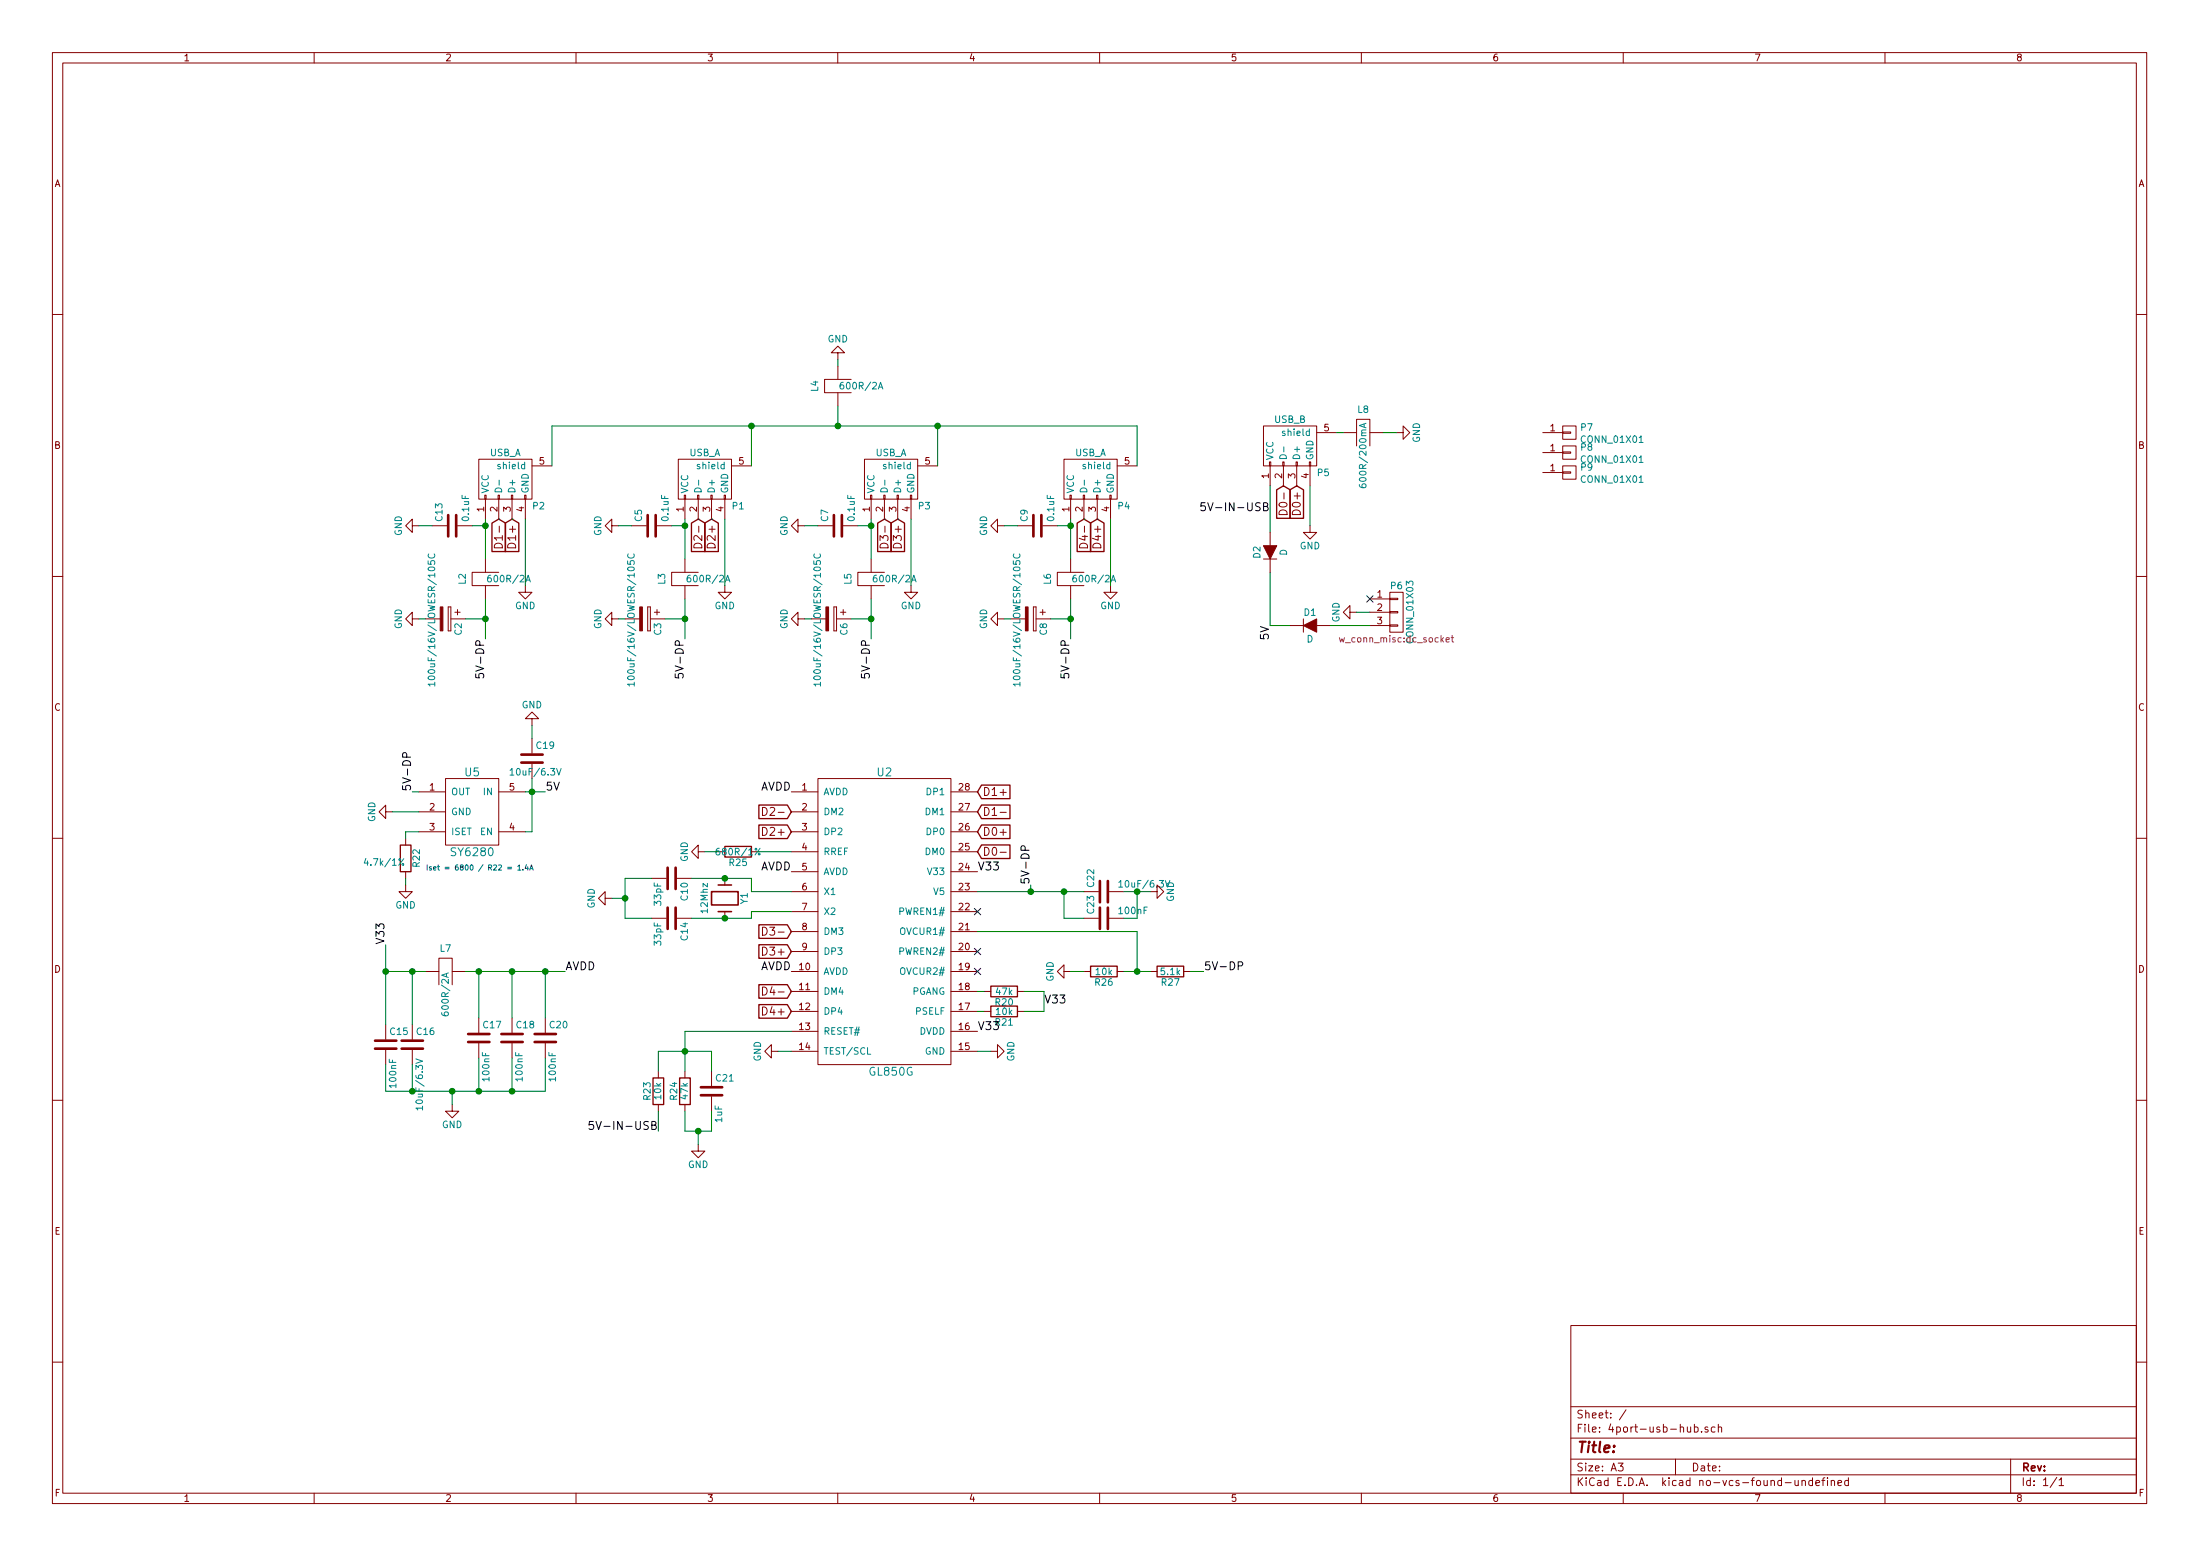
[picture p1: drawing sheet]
EESchema Schematic File Version 2
LIBS:4port-usb-hub-rescue
LIBS:74xgxx
LIBS:ac-dc
LIBS:actel
LIBS:Altera
LIBS:analog_devices
LIBS:brooktre
LIBS:cmos_ieee
LIBS:dc-dc
LIBS:diode
LIBS:elec-unifil
LIBS:ESD_Protection
LIBS:ftdi
LIBS:gennum
LIBS:graphic
LIBS:hc11
LIBS:ir
LIBS:Lattice
LIBS:logo
LIBS:maxim
LIBS:microchip_dspic33dsc
LIBS:microchip_pic10mcu
LIBS:microchip_pic12mcu
LIBS:microchip_pic16mcu
LIBS:microchip_pic18mcu
LIBS:microchip_pic32mcu
LIBS:motor_drivers
LIBS:msp430
LIBS:nordicsemi
LIBS:nxp_armmcu
LIBS:onsemi
LIBS:Oscillators
LIBS:powerint
LIBS:Power_Management
LIBS:pspice
LIBS:references
LIBS:relays
LIBS:rfcom
LIBS:sensors
LIBS:silabs
LIBS:stm8
LIBS:stm32
LIBS:supertex
LIBS:switches
LIBS:transf
LIBS:ttl_ieee
LIBS:video
LIBS:Xicor
LIBS:Zilog
LIBS:power
LIBS:device
LIBS:transistors
LIBS:conn
LIBS:linear
LIBS:regul
LIBS:74xx
LIBS:cmos4000
LIBS:adc-dac
LIBS:memory
LIBS:xilinx
LIBS:microcontrollers
LIBS:dsp
LIBS:microchip
LIBS:analog_switches
LIBS:motorola
LIBS:texas
LIBS:intel
LIBS:audio
LIBS:interface
LIBS:digital-audio
LIBS:philips
LIBS:display
LIBS:cypress
LIBS:siliconi
LIBS:opto
LIBS:atmel
LIBS:contrib
LIBS:valves
LIBS:pirinel-alpha-cache
LIBS:pirinel-alpha-rescue
LIBS:4port-usb-hub-cache
EELAYER 25 0
EELAYER END
$Descr A3 16535 11693
encoding utf-8
Sheet 1 1
Title ""
Date ""
Rev ""
Comp ""
Comment1 ""
Comment2 ""
Comment3 ""
Comment4 ""
$EndDescr
$Comp
L USB_A-RESCUE-4port-usb-hub P2
U 1 1
P 3850 3600
F 0 "P2" H 4050 3400 50  0000 C CNN
F 1 "USB_A" H 3800 3800 50  0000 C CNN
F 2 "Connect:USB_A_Vertical" V 3800 3500 50  0001 C CNN
F 3 "" V 3800 3500 50  0000 C CNN
	1    3850 3600
	1    0    0    -1  
$EndComp
Text GLabel 3850 3900 3    60   Input ~ 0
D1+
Text GLabel 3750 3900 3    60   Input ~ 0
D1-
$Comp
L GND #PWR6
U 1 1
P 3950 4400
F 0 "#PWR6" H 3950 4150 50  0001 C CNN
F 1 "GND" H 3950 4250 50  0000 C CNN
F 2 "" H 3950 4400 50  0000 C CNN
F 3 "" H 3950 4400 50  0000 C CNN
	1    3950 4400
	1    0    0    -1  
$EndComp
$Comp
L GND #PWR4
U 1 1
P 3150 4650
F 0 "#PWR4" H 3150 4400 50  0001 C CNN
F 1 "GND" H 3150 4500 50  0000 C CNN
F 2 "" H 3150 4650 50  0000 C CNN
F 3 "" H 3150 4650 50  0000 C CNN
	1    3150 4650
	0    1    1    0   
$EndComp
$Comp
L GND #PWR17
U 1 1
P 6300 2700
F 0 "#PWR17" H 6300 2450 50  0001 C CNN
F 1 "GND" H 6300 2550 50  0000 C CNN
F 2 "" H 6300 2700 50  0000 C CNN
F 3 "" H 6300 2700 50  0000 C CNN
	1    6300 2700
	-1   0    0    1   
$EndComp
$Comp
L Inductor-FerriteBead_EN60617_04-03-10_Date20121108-RESCUE-pirinel-alpha L2
U 1 1
P 3650 4350
AR Path="/5727C0F7" Ref="L2"  Part="1" 
AR Path="/5720316C/5727C0F7" Ref="L2"  Part="1" 
F 0 "L2" H 3650 4525 50  0000 C CNN
F 1 "600R/2A" V 3675 4175 50  0000 C BNN
F 2 "Resistors_SMD:R_0805_HandSoldering" H 3650 4350 50  0001 C CNN
F 3 "" H 3650 4350 50  0000 C CNN
	1    3650 4350
	0    -1   -1   0   
$EndComp
$Comp
L C-RESCUE-4port-usb-hub C13
U 1 1
P 3400 3950
F 0 "C13" H 3425 4050 50  0000 L CNN
F 1 "0.1uF" H 3425 3850 50  0000 L CNN
F 2 "Capacitors_SMD:C_0603_HandSoldering" H 3438 3800 50  0001 C CNN
F 3 "" H 3400 3950 50  0000 C CNN
	1    3400 3950
	0    -1   -1   0   
$EndComp
$Comp
L GND #PWR3
U 1 1
P 3150 3950
F 0 "#PWR3" H 3150 3700 50  0001 C CNN
F 1 "GND" H 3150 3800 50  0000 C CNN
F 2 "" H 3150 3950 50  0000 C CNN
F 3 "" H 3150 3950 50  0000 C CNN
	1    3150 3950
	0    1    1    0   
$EndComp
$Comp
L Inductor-FerriteBead_EN60617_04-03-10_Date20121108-RESCUE-pirinel-alpha L4
U 1 1
P 6300 2900
AR Path="/5727D164" Ref="L4"  Part="1" 
AR Path="/5720316C/5727D164" Ref="L4"  Part="1" 
F 0 "L4" H 6300 3075 50  0000 C CNN
F 1 "600R/2A" V 6325 2725 50  0000 C BNN
F 2 "Resistors_SMD:R_0805_HandSoldering" H 6300 2900 50  0001 C CNN
F 3 "" H 6300 2900 50  0000 C CNN
	1    6300 2900
	0    -1   -1   0   
$EndComp
$Comp
L CP C2
U 1 1
P 3350 4650
F 0 "C2" H 3375 4750 50  0000 L CNN
F 1 "100uF/16V/LOWESR/105C" H 2850 4550 50  0000 L CNN
F 2 "Capacitors_ThroughHole:C_Radial_D6.3_L11.2_P2.5" H 3388 4500 50  0001 C CNN
F 3 "" H 3350 4650 50  0000 C CNN
	1    3350 4650
	0    1    1    0   
$EndComp
$Comp
L USB_A-RESCUE-4port-usb-hub P1
U 1 1
P 5350 3600
F 0 "P1" H 5550 3400 50  0000 C CNN
F 1 "USB_A" H 5300 3800 50  0000 C CNN
F 2 "Connect:USB_A_Vertical" V 5300 3500 50  0001 C CNN
F 3 "" V 5300 3500 50  0000 C CNN
	1    5350 3600
	1    0    0    -1  
$EndComp
Text GLabel 5350 3900 3    60   Input ~ 0
D2+
Text GLabel 5250 3900 3    60   Input ~ 0
D2-
$Comp
L GND #PWR13
U 1 1
P 5450 4400
F 0 "#PWR13" H 5450 4150 50  0001 C CNN
F 1 "GND" H 5450 4250 50  0000 C CNN
F 2 "" H 5450 4400 50  0000 C CNN
F 3 "" H 5450 4400 50  0000 C CNN
	1    5450 4400
	1    0    0    -1  
$EndComp
$Comp
L GND #PWR10
U 1 1
P 4650 4650
F 0 "#PWR10" H 4650 4400 50  0001 C CNN
F 1 "GND" H 4650 4500 50  0000 C CNN
F 2 "" H 4650 4650 50  0000 C CNN
F 3 "" H 4650 4650 50  0000 C CNN
	1    4650 4650
	0    1    1    0   
$EndComp
$Comp
L Inductor-FerriteBead_EN60617_04-03-10_Date20121108-RESCUE-pirinel-alpha L3
U 1 1
P 5150 4350
F 0 "L3" H 5150 4525 50  0000 C CNN
F 1 "600R/2A" V 5175 4175 50  0000 C BNN
F 2 "Resistors_SMD:R_0805_HandSoldering" H 5150 4350 50  0001 C CNN
F 3 "" H 5150 4350 50  0000 C CNN
	1    5150 4350
	0    -1   -1   0   
$EndComp
$Comp
L C-RESCUE-4port-usb-hub C5
U 1 1
P 4900 3950
F 0 "C5" H 4925 4050 50  0000 L CNN
F 1 "0.1uF" H 4925 3850 50  0000 L CNN
F 2 "Capacitors_SMD:C_0603_HandSoldering" H 4938 3800 50  0001 C CNN
F 3 "" H 4900 3950 50  0000 C CNN
	1    4900 3950
	0    -1   -1   0   
$EndComp
$Comp
L GND #PWR9
U 1 1
P 4650 3950
F 0 "#PWR9" H 4650 3700 50  0001 C CNN
F 1 "GND" H 4650 3800 50  0000 C CNN
F 2 "" H 4650 3950 50  0000 C CNN
F 3 "" H 4650 3950 50  0000 C CNN
	1    4650 3950
	0    1    1    0   
$EndComp
$Comp
L CP C3
U 1 1
P 4850 4650
F 0 "C3" H 4875 4750 50  0000 L CNN
F 1 "100uF/16V/LOWESR/105C" H 4350 4550 50  0000 L CNN
F 2 "Capacitors_ThroughHole:C_Radial_D6.3_L11.2_P2.5" H 4888 4500 50  0001 C CNN
F 3 "" H 4850 4650 50  0000 C CNN
	1    4850 4650
	0    1    1    0   
$EndComp
$Comp
L USB_A-RESCUE-4port-usb-hub P3
U 1 1
P 6750 3600
F 0 "P3" H 6950 3400 50  0000 C CNN
F 1 "USB_A" H 6700 3800 50  0000 C CNN
F 2 "Connect:USB_A_Vertical" V 6700 3500 50  0001 C CNN
F 3 "" V 6700 3500 50  0000 C CNN
	1    6750 3600
	1    0    0    -1  
$EndComp
Text GLabel 6750 3900 3    60   Input ~ 0
D3+
Text GLabel 6650 3900 3    60   Input ~ 0
D3-
$Comp
L GND #PWR18
U 1 1
P 6850 4400
F 0 "#PWR18" H 6850 4150 50  0001 C CNN
F 1 "GND" H 6850 4250 50  0000 C CNN
F 2 "" H 6850 4400 50  0000 C CNN
F 3 "" H 6850 4400 50  0000 C CNN
	1    6850 4400
	1    0    0    -1  
$EndComp
$Comp
L GND #PWR16
U 1 1
P 6050 4650
F 0 "#PWR16" H 6050 4400 50  0001 C CNN
F 1 "GND" H 6050 4500 50  0000 C CNN
F 2 "" H 6050 4650 50  0000 C CNN
F 3 "" H 6050 4650 50  0000 C CNN
	1    6050 4650
	0    1    1    0   
$EndComp
$Comp
L Inductor-FerriteBead_EN60617_04-03-10_Date20121108-RESCUE-pirinel-alpha L5
U 1 1
P 6550 4350
F 0 "L5" H 6550 4525 50  0000 C CNN
F 1 "600R/2A" V 6575 4175 50  0000 C BNN
F 2 "Resistors_SMD:R_0805_HandSoldering" H 6550 4350 50  0001 C CNN
F 3 "" H 6550 4350 50  0000 C CNN
	1    6550 4350
	0    -1   -1   0   
$EndComp
$Comp
L C-RESCUE-4port-usb-hub C7
U 1 1
P 6300 3950
F 0 "C7" H 6325 4050 50  0000 L CNN
F 1 "0.1uF" H 6325 3850 50  0000 L CNN
F 2 "Capacitors_SMD:C_0603_HandSoldering" H 6338 3800 50  0001 C CNN
F 3 "" H 6300 3950 50  0000 C CNN
	1    6300 3950
	0    -1   -1   0   
$EndComp
$Comp
L GND #PWR15
U 1 1
P 6050 3950
F 0 "#PWR15" H 6050 3700 50  0001 C CNN
F 1 "GND" H 6050 3800 50  0000 C CNN
F 2 "" H 6050 3950 50  0000 C CNN
F 3 "" H 6050 3950 50  0000 C CNN
	1    6050 3950
	0    1    1    0   
$EndComp
$Comp
L CP C6
U 1 1
P 6250 4650
F 0 "C6" H 6275 4750 50  0000 L CNN
F 1 "100uF/16V/LOWESR/105C" H 5750 4550 50  0000 L CNN
F 2 "Capacitors_ThroughHole:C_Radial_D6.3_L11.2_P2.5" H 6288 4500 50  0001 C CNN
F 3 "" H 6250 4650 50  0000 C CNN
	1    6250 4650
	0    1    1    0   
$EndComp
$Comp
L USB_A-RESCUE-4port-usb-hub P4
U 1 1
P 8250 3600
F 0 "P4" H 8450 3400 50  0000 C CNN
F 1 "USB_A" H 8200 3800 50  0000 C CNN
F 2 "Connect:USB_A_Vertical" V 8200 3500 50  0001 C CNN
F 3 "" V 8200 3500 50  0000 C CNN
	1    8250 3600
	1    0    0    -1  
$EndComp
Text GLabel 8250 3900 3    60   Input ~ 0
D4+
Text GLabel 8150 3900 3    60   Input ~ 0
D4-
$Comp
L GND #PWR23
U 1 1
P 8350 4400
F 0 "#PWR23" H 8350 4150 50  0001 C CNN
F 1 "GND" H 8350 4250 50  0000 C CNN
F 2 "" H 8350 4400 50  0000 C CNN
F 3 "" H 8350 4400 50  0000 C CNN
	1    8350 4400
	1    0    0    -1  
$EndComp
$Comp
L GND #PWR21
U 1 1
P 7550 4650
F 0 "#PWR21" H 7550 4400 50  0001 C CNN
F 1 "GND" H 7550 4500 50  0000 C CNN
F 2 "" H 7550 4650 50  0000 C CNN
F 3 "" H 7550 4650 50  0000 C CNN
	1    7550 4650
	0    1    1    0   
$EndComp
$Comp
L Inductor-FerriteBead_EN60617_04-03-10_Date20121108-RESCUE-pirinel-alpha L6
U 1 1
P 8050 4350
F 0 "L6" H 8050 4525 50  0000 C CNN
F 1 "600R/2A" V 8075 4175 50  0000 C BNN
F 2 "Resistors_SMD:R_0805_HandSoldering" H 8050 4350 50  0001 C CNN
F 3 "" H 8050 4350 50  0000 C CNN
	1    8050 4350
	0    -1   -1   0   
$EndComp
$Comp
L C-RESCUE-4port-usb-hub C9
U 1 1
P 7800 3950
F 0 "C9" H 7825 4050 50  0000 L CNN
F 1 "0.1uF" H 7825 3850 50  0000 L CNN
F 2 "Capacitors_SMD:C_0603_HandSoldering" H 7838 3800 50  0001 C CNN
F 3 "" H 7800 3950 50  0000 C CNN
	1    7800 3950
	0    -1   -1   0   
$EndComp
$Comp
L GND #PWR20
U 1 1
P 7550 3950
F 0 "#PWR20" H 7550 3700 50  0001 C CNN
F 1 "GND" H 7550 3800 50  0000 C CNN
F 2 "" H 7550 3950 50  0000 C CNN
F 3 "" H 7550 3950 50  0000 C CNN
	1    7550 3950
	0    1    1    0   
$EndComp
$Comp
L CP C8
U 1 1
P 7750 4650
F 0 "C8" H 7775 4750 50  0000 L CNN
F 1 "100uF/16V/LOWESR/105C" H 7250 4550 50  0000 L CNN
F 2 "Capacitors_ThroughHole:C_Radial_D6.3_L11.2_P2.5" H 7788 4500 50  0001 C CNN
F 3 "" H 7750 4650 50  0000 C CNN
	1    7750 4650
	0    1    1    0   
$EndComp
$Comp
L GL850G U2
U 1 1
P 6650 6900
F 0 "U2" H 6650 8000 60  0000 C CNN
F 1 "GL850G" H 6700 5750 60  0000 C CNN
F 2 "Housings_SSOP:SSOP-28_5.3x10.2mm_Pitch0.65mm" H 6800 6000 60  0001 C CNN
F 3 "" H 6800 6000 60  0001 C CNN
	1    6650 6900
	1    0    0    -1  
$EndComp
Text GLabel 7350 5950 2    60   Input ~ 0
D1+
Text GLabel 7350 6100 2    60   Input ~ 0
D1-
Text GLabel 5950 6250 0    60   Input ~ 0
D2+
Text GLabel 5950 6100 0    60   Input ~ 0
D2-
Text GLabel 5950 7000 0    60   Input ~ 0
D3-
Text GLabel 5950 7150 0    60   Input ~ 0
D3+
Text GLabel 5950 7450 0    60   Input ~ 0
D4-
Text GLabel 5950 7600 0    60   Input ~ 0
D4+
$Comp
L GND #PWR14
U 1 1
P 5850 7900
F 0 "#PWR14" H 5850 7650 50  0001 C CNN
F 1 "GND" H 5850 7750 50  0000 C CNN
F 2 "" H 5850 7900 50  0000 C CNN
F 3 "" H 5850 7900 50  0000 C CNN
	1    5850 7900
	0    1    1    0   
$EndComp
$Comp
L GND #PWR19
U 1 1
P 7450 7900
F 0 "#PWR19" H 7450 7650 50  0001 C CNN
F 1 "GND" H 7450 7750 50  0000 C CNN
F 2 "" H 7450 7900 50  0000 C CNN
F 3 "" H 7450 7900 50  0000 C CNN
	1    7450 7900
	0    -1   -1   0   
$EndComp
NoConn ~ 7350 6850
NoConn ~ 7350 7150
NoConn ~ 7350 7300
$Comp
L Crystal Y1
U 1 1
P 5450 6750
F 0 "Y1" H 5450 6900 50  0000 C CNN
F 1 "12Mhz" H 5450 6600 50  0000 C CNN
F 2 "Crystals:Crystal_HC49-SD_SMD" H 5450 6750 50  0001 C CNN
F 3 "" H 5450 6750 50  0000 C CNN
	1    5450 6750
	0    1    1    0   
$EndComp
$Comp
L C-RESCUE-4port-usb-hub C10
U 1 1
P 5050 6600
F 0 "C10" H 5075 6700 50  0000 L CNN
F 1 "33pF" H 5075 6500 50  0000 L CNN
F 2 "Capacitors_SMD:C_0603_HandSoldering" H 5088 6450 50  0001 C CNN
F 3 "" H 5050 6600 50  0000 C CNN
	1    5050 6600
	0    1    1    0   
$EndComp
$Comp
L C-RESCUE-4port-usb-hub C14
U 1 1
P 5050 6900
F 0 "C14" H 5075 7000 50  0000 L CNN
F 1 "33pF" H 5075 6800 50  0000 L CNN
F 2 "Capacitors_SMD:C_0603_HandSoldering" H 5088 6750 50  0001 C CNN
F 3 "" H 5050 6900 50  0000 C CNN
	1    5050 6900
	0    1    1    0   
$EndComp
$Comp
L GND #PWR8
U 1 1
P 4600 6750
F 0 "#PWR8" H 4600 6500 50  0001 C CNN
F 1 "GND" H 4600 6600 50  0000 C CNN
F 2 "" H 4600 6750 50  0000 C CNN
F 3 "" H 4600 6750 50  0000 C CNN
	1    4600 6750
	0    1    1    0   
$EndComp
$Comp
L R-RESCUE-4port-usb-hub R20
U 1 1
P 7550 7450
F 0 "R20" V 7630 7450 50  0000 C CNN
F 1 "47k" V 7550 7450 50  0000 C CNN
F 2 "Resistors_SMD:R_0603_HandSoldering" V 7480 7450 50  0001 C CNN
F 3 "" H 7550 7450 50  0000 C CNN
	1    7550 7450
	0    1    1    0   
$EndComp
$Comp
L R-RESCUE-4port-usb-hub R21
U 1 1
P 7550 7600
F 0 "R21" V 7630 7600 50  0000 C CNN
F 1 "10k" V 7550 7600 50  0000 C CNN
F 2 "Resistors_SMD:R_0603_HandSoldering" V 7480 7600 50  0001 C CNN
F 3 "" H 7550 7600 50  0000 C CNN
	1    7550 7600
	0    1    1    0   
$EndComp
Text Label 7350 6550 0    60   ~ 0
V33
Text Label 7850 7550 0    60   ~ 0
V33
$Comp
L C-RESCUE-4port-usb-hub C22
U 1 1
P 8300 6700
F 0 "C22" H 8325 6800 50  0000 L CNN
F 1 "10uF/6.3V" V 8325 6600 50  0000 R TNN
F 2 "Capacitors_SMD:C_0603_HandSoldering" H 8338 6550 50  0001 C CNN
F 3 "" H 8300 6700 50  0000 C CNN
	1    8300 6700
	0    -1   -1   0   
$EndComp
$Comp
L C-RESCUE-4port-usb-hub C23
U 1 1
P 8300 6900
F 0 "C23" H 8325 7000 50  0000 L CNN
F 1 "100nF" V 8325 6800 50  0000 R TNN
F 2 "Capacitors_SMD:C_0603_HandSoldering" H 8338 6750 50  0001 C CNN
F 3 "" H 8300 6900 50  0000 C CNN
	1    8300 6900
	0    -1   -1   0   
$EndComp
$Comp
L GND #PWR24
U 1 1
P 8650 6700
F 0 "#PWR24" H 8650 6450 50  0001 C CNN
F 1 "GND" H 8650 6550 50  0000 C CNN
F 2 "" H 8650 6700 50  0000 C CNN
F 3 "" H 8650 6700 50  0000 C CNN
	1    8650 6700
	0    -1   -1   0   
$EndComp
Text Label 5950 7300 2    60   ~ 0
AVDD
Text Label 5950 6550 2    60   ~ 0
AVDD
Text Label 5950 5950 2    60   ~ 0
AVDD
$Comp
L C-RESCUE-4port-usb-hub C17
U 1 1
P 3600 7800
F 0 "C17" H 3625 7900 50  0000 L CNN
F 1 "100nF" V 3625 7700 50  0000 R TNN
F 2 "Capacitors_SMD:C_0603_HandSoldering" H 3638 7650 50  0001 C CNN
F 3 "" H 3600 7800 50  0000 C CNN
	1    3600 7800
	1    0    0    -1  
$EndComp
$Comp
L C-RESCUE-4port-usb-hub C18
U 1 1
P 3850 7800
F 0 "C18" H 3875 7900 50  0000 L CNN
F 1 "100nF" V 3875 7700 50  0000 R TNN
F 2 "Capacitors_SMD:C_0603_HandSoldering" H 3888 7650 50  0001 C CNN
F 3 "" H 3850 7800 50  0000 C CNN
	1    3850 7800
	1    0    0    -1  
$EndComp
$Comp
L C-RESCUE-4port-usb-hub C20
U 1 1
P 4100 7800
F 0 "C20" H 4125 7900 50  0000 L CNN
F 1 "100nF" V 4125 7700 50  0000 R TNN
F 2 "Capacitors_SMD:C_0603_HandSoldering" H 4138 7650 50  0001 C CNN
F 3 "" H 4100 7800 50  0000 C CNN
	1    4100 7800
	1    0    0    -1  
$EndComp
$Comp
L Inductor-FerriteBead_EN60617_04-03-10_Date20121108-RESCUE-pirinel-alpha L7
U 1 1
P 3350 7300
F 0 "L7" H 3350 7475 50  0000 C CNN
F 1 "600R/2A" V 3375 7125 50  0000 C BNN
F 2 "Resistors_SMD:R_0805_HandSoldering" H 3350 7300 50  0001 C CNN
F 3 "" H 3350 7300 50  0000 C CNN
	1    3350 7300
	1    0    0    -1  
$EndComp
Text Label 4250 7300 0    60   ~ 0
AVDD
$Comp
L C-RESCUE-4port-usb-hub C15
U 1 1
P 2900 7850
F 0 "C15" H 2925 7950 50  0000 L CNN
F 1 "100nF" V 2925 7750 50  0000 R TNN
F 2 "Capacitors_SMD:C_0603_HandSoldering" H 2938 7700 50  0001 C CNN
F 3 "" H 2900 7850 50  0000 C CNN
	1    2900 7850
	1    0    0    -1  
$EndComp
$Comp
L C-RESCUE-4port-usb-hub C16
U 1 1
P 3100 7850
F 0 "C16" H 3125 7950 50  0000 L CNN
F 1 "10uF/6.3V" V 3125 7750 50  0000 R TNN
F 2 "Capacitors_SMD:C_0603_HandSoldering" H 3138 7700 50  0001 C CNN
F 3 "" H 3100 7850 50  0000 C CNN
	1    3100 7850
	1    0    0    -1  
$EndComp
Wire Wire Line
	3750 3900 3750 3900
Wire Wire Line
	3950 3900 3950 4400
Wire Wire Line
	3650 4500 3650 4800
Wire Wire Line
	3150 4650 3200 4650
Wire Wire Line
	3500 4650 3650 4650
Connection ~ 3650 4650
Wire Wire Line
	3650 3900 3650 4200
Wire Wire Line
	3550 3950 3650 3950
Connection ~ 3650 3950
Wire Wire Line
	3150 3950 3250 3950
Wire Wire Line
	6300 2750 6300 2700
Wire Wire Line
	3850 3900 3850 3900
Wire Wire Line
	5250 3900 5250 3900
Wire Wire Line
	5450 3900 5450 4400
Wire Wire Line
	5150 4500 5150 4800
Wire Wire Line
	4650 4650 4700 4650
Wire Wire Line
	5000 4650 5150 4650
Connection ~ 5150 4650
Wire Wire Line
	5150 3900 5150 4200
Wire Wire Line
	5050 3950 5150 3950
Connection ~ 5150 3950
Wire Wire Line
	4650 3950 4750 3950
Wire Wire Line
	5350 3900 5350 3900
Wire Wire Line
	6650 3900 6650 3900
Wire Wire Line
	6850 3900 6850 4400
Wire Wire Line
	6550 4500 6550 4800
Wire Wire Line
	6050 4650 6100 4650
Wire Wire Line
	6400 4650 6550 4650
Connection ~ 6550 4650
Wire Wire Line
	6550 3900 6550 4200
Wire Wire Line
	6450 3950 6550 3950
Connection ~ 6550 3950
Wire Wire Line
	6050 3950 6150 3950
Wire Wire Line
	6750 3900 6750 3900
Wire Wire Line
	8150 3900 8150 3900
Wire Wire Line
	8350 3900 8350 4400
Wire Wire Line
	8050 4500 8050 4800
Wire Wire Line
	7550 4650 7600 4650
Wire Wire Line
	7900 4650 8050 4650
Connection ~ 8050 4650
Wire Wire Line
	8050 3900 8050 4200
Wire Wire Line
	7950 3950 8050 3950
Connection ~ 8050 3950
Wire Wire Line
	7550 3950 7650 3950
Wire Wire Line
	8250 3900 8250 3900
Wire Wire Line
	4150 3500 4150 3200
Wire Wire Line
	4150 3200 8550 3200
Wire Wire Line
	5650 3200 5650 3500
Wire Wire Line
	7050 3200 7050 3500
Connection ~ 5650 3200
Wire Wire Line
	8550 3200 8550 3500
Connection ~ 7050 3200
Wire Wire Line
	6300 3050 6300 3200
Connection ~ 6300 3200
Wire Wire Line
	5850 7900 5950 7900
Wire Wire Line
	7350 7900 7450 7900
Wire Wire Line
	4700 6600 4700 6900
Wire Wire Line
	4700 6600 4900 6600
Wire Wire Line
	4700 6900 4900 6900
Connection ~ 4700 6750
Wire Wire Line
	5200 6600 5650 6600
Wire Wire Line
	5650 6600 5650 6700
Wire Wire Line
	5650 6700 5950 6700
Connection ~ 5450 6600
Wire Wire Line
	5200 6900 5650 6900
Wire Wire Line
	5650 6900 5650 6850
Wire Wire Line
	5650 6850 5950 6850
Connection ~ 5450 6900
Wire Wire Line
	4700 6750 4600 6750
Wire Wire Line
	7350 7450 7400 7450
Wire Wire Line
	7350 7600 7400 7600
Wire Wire Line
	7700 7450 7850 7450
Wire Wire Line
	7850 7450 7850 7600
Wire Wire Line
	7850 7600 7700 7600
Wire Wire Line
	7350 6700 8150 6700
Wire Wire Line
	8450 6700 8650 6700
Wire Wire Line
	8000 6700 8000 6900
Wire Wire Line
	8000 6900 8150 6900
Connection ~ 8000 6700
Wire Wire Line
	8450 6900 8550 6900
Wire Wire Line
	8550 6900 8550 6700
Connection ~ 8550 6700
Wire Wire Line
	7750 6650 7750 6700
Connection ~ 7750 6700
Wire Wire Line
	3500 7300 4250 7300
Wire Wire Line
	3600 7300 3600 7650
Wire Wire Line
	3850 7300 3850 7650
Connection ~ 3600 7300
Wire Wire Line
	4100 7300 4100 7650
Connection ~ 3850 7300
Connection ~ 4100 7300
Wire Wire Line
	2900 7300 3200 7300
Wire Wire Line
	2900 7100 2900 7700
Wire Wire Line
	3100 7700 3100 7300
Connection ~ 3100 7300
Text Label 2900 7100 1    60   ~ 0
V33
Connection ~ 2900 7300
Wire Wire Line
	2900 8000 2900 8200
Wire Wire Line
	2900 8200 4100 8200
Wire Wire Line
	3100 8000 3100 8200
Connection ~ 3100 8200
Wire Wire Line
	3600 8200 3600 7950
Connection ~ 3400 8200
Wire Wire Line
	3850 8200 3850 7950
Connection ~ 3600 8200
Wire Wire Line
	4100 8200 4100 7950
Connection ~ 3850 8200
$Comp
L GND #PWR5
U 1 1
P 3400 8300
F 0 "#PWR5" H 3400 8050 50  0001 C CNN
F 1 "GND" H 3400 8150 50  0000 C CNN
F 2 "" H 3400 8300 50  0000 C CNN
F 3 "" H 3400 8300 50  0000 C CNN
	1    3400 8300
	1    0    0    -1  
$EndComp
Wire Wire Line
	3400 8200 3400 8300
Text Label 7350 7750 0    60   ~ 0
V33
$Comp
L R-RESCUE-4port-usb-hub R25
U 1 1
P 5550 6400
F 0 "R25" V 5630 6400 50  0000 C CNN
F 1 "680R/1%" V 5550 6400 50  0000 C CNN
F 2 "Resistors_SMD:R_0603_HandSoldering" V 5480 6400 50  0001 C CNN
F 3 "" H 5550 6400 50  0000 C CNN
	1    5550 6400
	0    1    1    0   
$EndComp
Wire Wire Line
	5700 6400 5950 6400
$Comp
L GND #PWR12
U 1 1
P 5300 6400
F 0 "#PWR12" H 5300 6150 50  0001 C CNN
F 1 "GND" H 5300 6250 50  0000 C CNN
F 2 "" H 5300 6400 50  0000 C CNN
F 3 "" H 5300 6400 50  0000 C CNN
	1    5300 6400
	0    1    1    0   
$EndComp
Wire Wire Line
	5300 6400 5400 6400
$Comp
L C-RESCUE-4port-usb-hub C21
U 1 1
P 5350 8200
F 0 "C21" H 5375 8300 50  0000 L CNN
F 1 "1uF" V 5375 8100 50  0000 R TNN
F 2 "Capacitors_SMD:C_0603_HandSoldering" H 5388 8050 50  0001 C CNN
F 3 "" H 5350 8200 50  0000 C CNN
	1    5350 8200
	1    0    0    -1  
$EndComp
$Comp
L R-RESCUE-4port-usb-hub R24
U 1 1
P 5150 8200
F 0 "R24" V 5230 8200 50  0000 C CNN
F 1 "47k" V 5150 8200 50  0000 C CNN
F 2 "Resistors_SMD:R_0603_HandSoldering" V 5080 8200 50  0001 C CNN
F 3 "" H 5150 8200 50  0000 C CNN
	1    5150 8200
	-1   0    0    1   
$EndComp
$Comp
L R-RESCUE-4port-usb-hub R23
U 1 1
P 4950 8200
F 0 "R23" V 5030 8200 50  0000 C CNN
F 1 "10k" V 4950 8200 50  0000 C CNN
F 2 "Resistors_SMD:R_0603_HandSoldering" V 4880 8200 50  0001 C CNN
F 3 "" H 4950 8200 50  0000 C CNN
	1    4950 8200
	-1   0    0    1   
$EndComp
Wire Wire Line
	4950 8050 4950 7900
Wire Wire Line
	4950 7900 5350 7900
Wire Wire Line
	5150 7750 5150 8050
Wire Wire Line
	5350 7900 5350 8050
Connection ~ 5150 7900
Wire Wire Line
	5950 7750 5150 7750
Wire Wire Line
	5150 8350 5150 8500
Wire Wire Line
	5150 8500 5350 8500
Wire Wire Line
	5350 8500 5350 8350
$Comp
L GND #PWR11
U 1 1
P 5250 8600
F 0 "#PWR11" H 5250 8350 50  0001 C CNN
F 1 "GND" H 5250 8450 50  0000 C CNN
F 2 "" H 5250 8600 50  0000 C CNN
F 3 "" H 5250 8600 50  0000 C CNN
	1    5250 8600
	1    0    0    -1  
$EndComp
Wire Wire Line
	5250 8600 5250 8500
Connection ~ 5250 8500
Wire Wire Line
	4950 8500 4950 8350
$Comp
L SY6280 U5
U 1 1
P 3550 6100
F 0 "U5" H 3550 6400 60  0000 C CNN
F 1 "SY6280" H 3550 5800 60  0000 C CNN
F 2 "TO_SOT_Packages_SMD:SOT-23-5" H 3500 6100 60  0001 C CNN
F 3 "" H 3500 6100 60  0001 C CNN
	1    3550 6100
	1    0    0    -1  
$EndComp
Wire Wire Line
	3950 5950 4100 5950
$Comp
L C-RESCUE-4port-usb-hub C19
U 1 1
P 4000 5700
F 0 "C19" H 4025 5800 50  0000 L CNN
F 1 "10uF/6.3V" H 4025 5600 50  0000 C CNN
F 2 "Capacitors_SMD:C_0603_HandSoldering" H 4038 5550 50  0001 C CNN
F 3 "" H 4000 5700 50  0000 C CNN
	1    4000 5700
	1    0    0    -1  
$EndComp
$Comp
L GND #PWR7
U 1 1
P 4000 5450
F 0 "#PWR7" H 4000 5200 50  0001 C CNN
F 1 "GND" H 4000 5300 50  0000 C CNN
F 2 "" H 4000 5450 50  0000 C CNN
F 3 "" H 4000 5450 50  0000 C CNN
	1    4000 5450
	-1   0    0    1   
$EndComp
Wire Wire Line
	4000 5450 4000 5550
Wire Wire Line
	4000 5850 4000 6250
Connection ~ 4000 5950
$Comp
L GND #PWR1
U 1 1
P 2950 6100
F 0 "#PWR1" H 2950 5850 50  0001 C CNN
F 1 "GND" H 2950 5950 50  0000 C CNN
F 2 "" H 2950 6100 50  0000 C CNN
F 3 "" H 2950 6100 50  0000 C CNN
	1    2950 6100
	0    1    1    0   
$EndComp
Wire Wire Line
	2950 6100 3150 6100
Text Label 3100 5950 1    60   ~ 0
5V-DP
Wire Wire Line
	3100 5950 3150 5950
Text Label 3650 4800 3    60   ~ 0
5V-DP
Text Label 5150 4800 3    60   ~ 0
5V-DP
Text Label 6550 4800 3    60   ~ 0
5V-DP
Text Label 8050 4800 3    60   ~ 0
5V-DP
$Comp
L R-RESCUE-4port-usb-hub R22
U 1 1
P 3050 6450
F 0 "R22" V 3130 6450 50  0000 C CNN
F 1 "4.7k/1%" H 3050 6450 50  0000 R TNN
F 2 "Resistors_SMD:R_0603_HandSoldering" V 2980 6450 50  0001 C CNN
F 3 "" H 3050 6450 50  0000 C CNN
	1    3050 6450
	1    0    0    -1  
$EndComp
Wire Wire Line
	3150 6250 3050 6250
Wire Wire Line
	3050 6250 3050 6300
$Comp
L GND #PWR2
U 1 1
P 3050 6650
F 0 "#PWR2" H 3050 6400 50  0001 C CNN
F 1 "GND" H 3050 6500 50  0000 C CNN
F 2 "" H 3050 6650 50  0000 C CNN
F 3 "" H 3050 6650 50  0000 C CNN
	1    3050 6650
	1    0    0    -1  
$EndComp
Wire Wire Line
	3050 6600 3050 6650
$Comp
L R-RESCUE-4port-usb-hub R26
U 1 1
P 8300 7300
F 0 "R26" V 8380 7300 50  0000 C CNN
F 1 "10k" V 8300 7300 50  0000 C CNN
F 2 "Resistors_SMD:R_0603_HandSoldering" V 8230 7300 50  0001 C CNN
F 3 "" H 8300 7300 50  0000 C CNN
	1    8300 7300
	0    1    1    0   
$EndComp
$Comp
L R-RESCUE-4port-usb-hub R27
U 1 1
P 8800 7300
F 0 "R27" V 8880 7300 50  0000 C CNN
F 1 "5.1k" V 8800 7300 50  0000 C CNN
F 2 "Resistors_SMD:R_0603_HandSoldering" V 8730 7300 50  0001 C CNN
F 3 "" H 8800 7300 50  0000 C CNN
	1    8800 7300
	0    1    1    0   
$EndComp
$Comp
L GND #PWR22
U 1 1
P 8050 7300
F 0 "#PWR22" H 8050 7050 50  0001 C CNN
F 1 "GND" H 8050 7150 50  0000 C CNN
F 2 "" H 8050 7300 50  0000 C CNN
F 3 "" H 8050 7300 50  0000 C CNN
	1    8050 7300
	0    1    1    0   
$EndComp
Wire Wire Line
	8950 7300 9050 7300
Wire Wire Line
	8450 7300 8650 7300
Wire Wire Line
	7350 7000 8550 7000
Wire Wire Line
	8550 7000 8550 7300
Connection ~ 8550 7300
Wire Wire Line
	8050 7300 8150 7300
Text Label 9050 7300 0    60   ~ 0
5V-DP
$Comp
L USB_B-RESCUE-4port-usb-hub P5
U 1 1
P 9750 3350
F 0 "P5" H 9950 3150 50  0000 C CNN
F 1 "USB_B" H 9700 3550 50  0000 C CNN
F 2 "Connect:USB_B" V 9700 3250 50  0001 C CNN
F 3 "" V 9700 3250 50  0000 C CNN
	1    9750 3350
	1    0    0    -1  
$EndComp
$Comp
L GND #PWR25
U 1 1
P 9850 3950
F 0 "#PWR25" H 9850 3700 50  0001 C CNN
F 1 "GND" H 9850 3800 50  0000 C CNN
F 2 "" H 9850 3950 50  0000 C CNN
F 3 "" H 9850 3950 50  0000 C CNN
	1    9850 3950
	1    0    0    -1  
$EndComp
Wire Wire Line
	9850 3650 9850 3950
$Comp
L Inductor-FerriteBead_EN60617_04-03-10_Date20121108-RESCUE-pirinel-alpha L8
U 1 1
P 10250 3250
F 0 "L8" H 10250 3425 50  0000 C CNN
F 1 "600R/200mA" V 10275 3075 50  0000 C BNN
F 2 "Resistors_SMD:R_0805_HandSoldering" H 10250 3250 50  0001 C CNN
F 3 "" H 10250 3250 50  0000 C CNN
	1    10250 3250
	1    0    0    -1  
$EndComp
Wire Wire Line
	10050 3250 10100 3250
$Comp
L GND #PWR27
U 1 1
P 10500 3250
F 0 "#PWR27" H 10500 3000 50  0001 C CNN
F 1 "GND" H 10500 3100 50  0000 C CNN
F 2 "" H 10500 3250 50  0000 C CNN
F 3 "" H 10500 3250 50  0000 C CNN
	1    10500 3250
	0    -1   -1   0   
$EndComp
Wire Wire Line
	10400 3250 10500 3250
Text GLabel 7350 6250 2    60   Input ~ 0
D0+
Text GLabel 7350 6400 2    60   Input ~ 0
D0-
Text GLabel 9650 3650 3    60   Input ~ 0
D0-
Text GLabel 9750 3650 3    60   Input ~ 0
D0+
$Comp
L GND #PWR26
U 1 1
P 10200 4600
F 0 "#PWR26" H 10200 4350 50  0001 C CNN
F 1 "GND" H 10200 4450 50  0000 C CNN
F 2 "" H 10200 4600 50  0000 C CNN
F 3 "" H 10200 4600 50  0000 C CNN
	1    10200 4600
	0    1    1    0   
$EndComp
Wire Wire Line
	10300 4600 10200 4600
Wire Wire Line
	4000 6250 3950 6250
Text Label 9550 4700 3    60   ~ 0
5V
Text Label 4100 5950 0    60   ~ 0
5V
Wire Wire Line
	9550 3650 9550 4000
Wire Wire Line
	9550 4300 9550 4700
Text Label 7750 6650 1    60   ~ 0
5V-DP
$Comp
L CONN_01X03 P6
U 1 1
P 10500 4600
F 0 "P6" H 10500 4800 50  0000 C CNN
F 1 "CONN_01X03" V 10600 4600 50  0000 C CNN
F 2 "w_conn_misc:dc_socket" H 10500 4400 50  0000 C CNN
F 3 "" H 10500 4600 50  0000 C CNN
	1    10500 4600
	1    0    0    -1  
$EndComp
Wire Wire Line
	9550 4700 9700 4700
Wire Wire Line
	10000 4700 10300 4700
NoConn ~ 10300 4500
$Comp
L D D1
U 1 1
P 9850 4700
F 0 "D1" H 9850 4800 50  0000 C CNN
F 1 "D" H 9850 4600 50  0000 C CNN
F 2 "Diodes_SMD:SMB_Standard" H 9850 4700 50  0001 C CNN
F 3 "" H 9850 4700 50  0000 C CNN
	1    9850 4700
	1    0    0    -1  
$EndComp
$Comp
L D D2
U 1 1
P 9550 4150
F 0 "D2" H 9550 4250 50  0000 C CNN
F 1 "D" H 9550 4050 50  0000 C CNN
F 2 "Diodes_SMD:SMB_Standard" H 9550 4150 50  0001 C CNN
F 3 "" H 9550 4150 50  0000 C CNN
	1    9550 4150
	0    -1   -1   0   
$EndComp
Text Label 9550 3850 2    60   ~ 0
5V-IN-USB
Text Label 4950 8500 2    60   ~ 0
5V-IN-USB
$Comp
L CONN_01X01 P7
U 1 1
P 11800 3250
F 0 "P7" H 11878 3291 50  0000 L CNN
F 1 "CONN_01X01" H 11878 3200 50  0000 L CNN
F 2 "Mounting_Holes:MountingHole_3.2mm_M3_Pad" H 11800 3250 50  0001 C CNN
F 3 "" H 11800 3250 50  0000 C CNN
	1    11800 3250
	1    0    0    -1  
$EndComp
$Comp
L CONN_01X01 P8
U 1 1
P 11800 3400
F 0 "P8" H 11878 3441 50  0000 L CNN
F 1 "CONN_01X01" H 11878 3350 50  0000 L CNN
F 2 "Mounting_Holes:MountingHole_3.2mm_M3_Pad" H 11800 3400 50  0001 C CNN
F 3 "" H 11800 3400 50  0000 C CNN
	1    11800 3400
	1    0    0    -1  
$EndComp
$Comp
L CONN_01X01 P9
U 1 1
P 11800 3550
F 0 "P9" H 11878 3591 50  0000 L CNN
F 1 "CONN_01X01" H 11878 3500 50  0000 L CNN
F 2 "Mounting_Holes:MountingHole_3.2mm_M3_Pad" H 11800 3550 50  0001 C CNN
F 3 "" H 11800 3550 50  0000 C CNN
	1    11800 3550
	1    0    0    -1  
$EndComp
Text Notes 3200 6550 0    39   ~ 0
Iset = 6800 / R22 = 1.4A
$EndSCHEMATC
